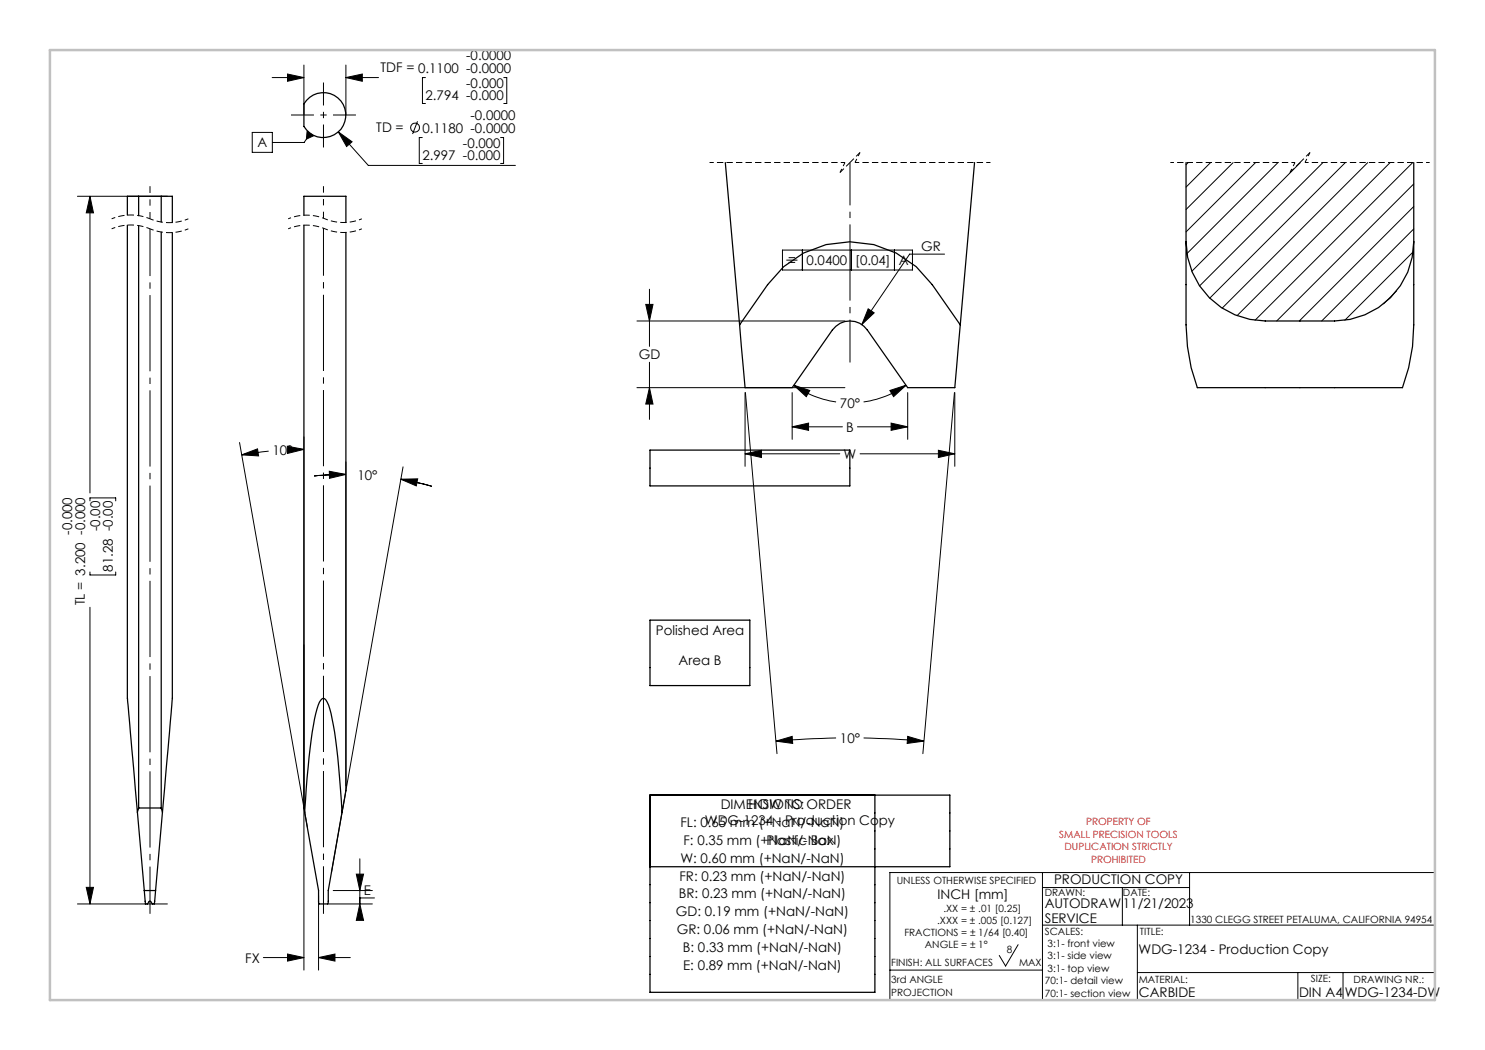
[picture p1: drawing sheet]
<svg xmlns="http://www.w3.org/2000/svg" width="297mm" height="210mm" viewBox="0 0 297 210" stroke-linecap="round" stroke-linejoin="round" font-family="sans-serif">
<g fill="none" stroke="#000" stroke-width=".25">
<path d="M27.7 39.3h-2.2v3.7M27.7 39.3v3.8M27.7 39.3h4.5M32.2 39.3h2.3v5.2M32.2 39.3v5.1M61.3 20.1a4.5 4.5 0 0 1 6.7-.1 4.5 4.5 0 0 1-.7 6.7 4.5 4.5 0 0 1-6.5-1.4v-4.5zM145.1 32.5l2.8 32.5M194.9 32.5l-2.8 32.5M237.2 32.5v15.9M282.8 32.5v15.9M25.5 45v94.7l2 22.7M27.7 45.1v116.5"/>
<path d="M32.2 46.4v115.2M34.5 46.5v93.3l-2 22.6M60.8 43.1v-3.8h8.4v5.2M60.8 45v116.6l.1 .8M69.2 46.5v111.6l-.8 4.3M237.2 48.4a15.9 15.9 0 0 0 15.8 15.8h13.9a15.9 15.9 0 0 0 15.9-15.8M237.2 48.4v16.6l.3 4.3 .7 4.2 1.3 4h41l1.2-4 .8-4.2 .3-4.3v-16.6M147.9 65l1.1 12.5h9.4l8.1-11.5a4.3 4.3 0 0 1 7 0l8 11.5h9.5l1.1-12.5M147.9 65l5.6-8.1a20.1 20.1 0 0 1 32.9 0l5.7 8.1M130 90h40v7.2h-40zM130 124h20v13.1h-20zM175 159v39.5h-45v-39.5h60v14.3h-60"/>
<path d="M27.5 162.4l1.4 15.7M27.7 161.6l-.2 .8M27.7 161.6h4.5M28.9 178.1l.1 2.2a.37 .37 0 0 0 .1 .4 .37 .37 0 0 0 .4 .1l.4-.6 .6 .6h.4l.2-2.7M28.9 178.1h2.2M32.2 161.6l.3 .8M32.5 162.4l-1.4 15.7M60.9 162.4l.2-2.4a108.3 108.3 0 0 1 2.3-18.2 2.93 2.93 0 0 1 1.3-2.1 1.79 1.79 0 0 1 1 1.3 66.4 66.4 0 0 1 2.2 14.5l.5 6.9M60.9 162.4l2.8 15.7 .1 2.7h1.7l.1-.2 .1-2.5 2.7-15.7"/>
</g>
<g fill="none" stroke="#000" stroke-width=".2">
<path d="M54.4 15.5h6.4M57.5 14.8l3.3 .7-3.3 .8zM60.8 13v9.9M69.2 15.5h6.5M69.2 13v10M69.2 15.5l3.3-.7v1.5zM85.1 15.5h-.6v5.2h.6M100.8 15.5h.6v5.2h-.6M15.5 39.3h18M18 39.3l.7 3.3h-1.4zM18 39.3v59.3M50.4 26.5h4.1v4h-4.1z"/>
<path d="M61.4 26.2l1.3 1-1.4 .6zM62.1 26.7l-1.3 1.8h-6.3M67.7 26.4l6 6.7h29.4M67.7 26.4l2.7 2-1.1 .9zM83.5 24.3l-1 2.5M84.5 27.5h-.6v5.2h.6M100.1 27.5h.6v5.2h-.6M237.6 32.5l-.4 .4M242.1 32.5l-4.9 4.9M246.6 32.5l-9.4 9.4M251.1 32.5l-13.9 13.9M255.6 32.5l-18.2 18.2"/>
<path d="M260.1 32.5l-21.7 21.7M264.6 32.5l-24.7 24.7M269.1 32.5l-27.2 27.1M273.5 32.5l-29.1 29.1M278 32.5l-30.6 30.6M282.5 32.5l-31.5 31.6M282.8 36.8l-27.5 27.4M129.9 57.8v11.5M156.5 50h26v4h-26zM157.3 52h2.2M157.7 51.5h1.3M157.7 52.5h1.3"/>
<path d="M160.5 50v4M170.3 50v4M178.9 50v4M188.9 50.8h-7l-9.5 14.1M279.3 58.2l-2.6 2.6M282.6 50.4l-13.6 13.7M282.8 41.3l-22.9 22.9M282.8 45.8l-18.5 18.4M127.4 77.5h41.6M127.4 64.2h41.6M129.2 60.9h1.4l-.7 3.3zM129.9 77.5l.7 3.3h-1.4z"/>
<path d="M129.9 72.5v11.4M149 78.5v14.8M149.1 78.5l6.3 72.2M158.4 78.5v9.4M158.7 77l3.3 1.1-.7 1.2zM158.7 77a19.4 19.4 0 0 0 8.5 3.4M173.6 61.8l1.2 .8-2.4 2.3zM178 78.1l3.2-1.1-2.5 2.3zM181.2 77a19.4 19.4 0 0 1-8.5 3.4M181.5 78.5v9.4M190.9 78.5l-6.3 72.2M191 78.5v14.8"/>
<path d="M47.9 88.5l13.6 77M48.3 91l3.2-1.2 .2 1.4zM53.7 90.2l-5.4 .8M57.5 89.2l3.3 .7-3.3 .8zM60.8 87.4v106.6M60.8 89.9h-1.6M65.9 94.3l3.3 .6-3.3 .8zM69.2 92.4v64.8M69.2 94.9l-6.4 .3M80.2 95.8h3.3l-.2 1.4zM80.2 95.8l6.2 1.5M80.6 93.4l-14.3 81.1"/>
<path d="M149 90.8l3.3-.7v1.4zM149 90.8h19M158.4 85.4h10.1M158.4 85.4l3.3-.8v1.5zM171.5 85.4h10M172 90.8h19M178.2 84.6l3.3 .8-3.3 .7zM187.7 90.1l3.3 .7-3.3 .7zM18 100.2v-.6h5.1v.6M18 114.4v.6h5.1v-.6M18 121.5v59.3M155.2 148.2l3.2-.9 .1 1.4z"/>
<path d="M167.2 147.6l-6 .2-6 .4M172.7 147.6l6.1 .2 6 .4M181.5 147.3l3.3 .9-3.4 .5zM17.3 177.5h1.4l-.7 3.3zM63.7 179.1v14.9M66.6 178.1h7.9M71.3 174.8h1.4l-.7 3.3zM72 179.6h2.9M72 171.8v9M178 174.5h109v25.5h-109zM208.5 177.5h29.4M208.5 174.5v25.5"/>
<path d="M224.5 177.5v7.5M237.9 174.5v10.5M15.5 180.8h18M52.7 191.5h8.1M57.5 190.8l3.3 .7-3.3 .7zM63.7 191.5l3.3-.7v1.4zM63.7 191.5h6.4M65.7 180.8h8.8M72 180.8l.7 3.3h-1.4zM178 194h30.5M203.6 188.9l-2.5 4.3-1.3-2.1M208.5 185h78.5"/>
<path d="M227.5 185v15M227.5 194.5h59.5M259.6 194.5v5.5M268.6 194.5v5.5"/>
<circle cx="83" cy="25.5" r=".89"/>
</g>
<path d="M65 45.8a9.6 9.6 0 0 0-7.4 0M65 43.8a9.6 9.6 0 0 0-7.4 0M72.4 45.8a9.6 9.6 0 0 1-7.4 0M72.4 43.8a9.6 9.6 0 0 1-7.4 0" fill="none" stroke="#000" stroke-width=".2" stroke-dasharray="1.3 .6" stroke-dashoffset=".7" stroke-linecap="butt"/>
<path d="M168 34.5l1-2M171 32.5l1-2M258 34.5l1-2M261 32.5l1-2M30 45.8a10 10 0 0 0-7.7 0M30 43.8a10 10 0 0 0-7.7 0M37.7 45.8a10 10 0 0 1-7.7 0M37.7 43.8a10 10 0 0 1-7.7 0" fill="none" stroke="#000" stroke-width=".2" stroke-dasharray="1.3 .6" stroke-dashoffset=".5" stroke-linecap="butt"/>
<path d="M169 32.5h-27.1M198.1 32.5h-27.1" fill="none" stroke="#000" stroke-width=".2" stroke-dasharray="1.3 .6" stroke-dashoffset=".4" stroke-linecap="butt"/>
<path d="M170 32.5l-2 2M172 30.5l-2 2M260 32.5l-2 2M262 30.5l-2 2" fill="none" stroke="#000" stroke-width=".2" stroke-dasharray="1.3 .6" stroke-dashoffset=".2" stroke-linecap="butt"/>
<path d="M259 32.5h-24.9M285.9 32.5h-24.9" fill="none" stroke="#000" stroke-width=".2" stroke-dasharray="1.3 .6" stroke-dashoffset=".6" stroke-linecap="butt"/>
<path d="M170 32.5v40" fill="none" stroke="#000" stroke-width=".2" stroke-dasharray="15.2 1.3 1.3 1.3" stroke-dashoffset="6.7" stroke-linecap="butt"/>
<path d="M64.7 45.6v137.2" fill="none" stroke="#000" stroke-width=".2" stroke-dasharray="15.2 1.3 1.3 1.3" stroke-dashoffset="5.7" stroke-linecap="butt"/>
<path d="M30 37.2v6.6M64.7 37.2v6.4" fill="none" stroke="#000" stroke-width=".2" stroke-dasharray="15.2 1.3 1.3 1.3" stroke-dashoffset="13.9" stroke-linecap="butt"/>
<path d="M30 45.8v137" fill="none" stroke="#000" stroke-width=".2" stroke-dasharray="15.2 1.3 1.3 1.3" stroke-dashoffset="5.8" stroke-linecap="butt"/>
<path d="M64.7 16.5v13M71.2 23h-13" fill="none" stroke="#000" stroke-width=".2" stroke-dasharray="15.2 1.3 1.3 1.3" stroke-dashoffset="10.6" stroke-linecap="butt"/>
<path d="M10 10h277v190h-277z" fill="none" stroke="#c0c0c0" stroke-width=".5"/>
<g fill="#000">
<path d="M61.4 26.2l1.3 1-1.4 .6z"/>
<path d="M69.2 15.5l3.3-.7v1.5zM57.5 14.8l3.3 .7-3.3 .8z"/>
<path d="M158.7 77l3.3 1.1-.7 1.2zM178 78.1l3.2-1.1-2.5 2.3z"/>
<path d="M187.7 90.1l3.3 .7-3.3 .7zM149 90.8l3.3-.7v1.4z"/>
<path d="M17.3 177.5h1.4l-.7 3.3zM18 39.3l.7 3.3h-1.4z"/>
<path d="M57.5 190.8l3.3 .7-3.3 .7zM63.7 191.5l3.3-.7v1.4z"/>
<path d="M72 180.8l.7 3.3h-1.4zM71.3 174.8h1.4l-.7 3.3zM57.5 89.2l3.3 .7-3.3 .8zM48.3 91l3.2-1.2 .2 1.4zM80.2 95.8h3.3l-.2 1.4zM65.9 94.3l3.3 .6-3.3 .8zM67.7 26.4l1.6 2.9 1.1-.9zM181.5 147.3l3.3 .9-3.4 .5zM155.2 148.2l3.2-.9 .1 1.4zM129.9 77.5l.7 3.3h-1.4zM129.2 60.9h1.4l-.7 3.3zM158.4 85.4l3.3-.8v1.5zM178.2 84.6l3.3 .8-3.3 .7zM173.6 61.8l-1.2 3.1 2.4-2.3z"/>
<path d="M170 210.1h6.3zM170 -.1h6.3z"/>
</g>
<g font-size="2.7">
<text x="93.2" y="11.9">-0.0000</text>
<text x="76.1" y="14.5">TDF = 0.1100 -0.0000</text>
<text x="93.2" y="17.5">-0.000</text>
<text x="85.1" y="20.1">2.794 -0.000</text>
<text x="94.1" y="23.9">-0.0000</text>
<text x="51.5" y="29.5">A</text>
<text x="75.3" y="26.5">TD =</text>
<text x="84.5" y="26.5">0.1180 -0.0000</text>
<text x="92.6" y="29.5">-0.000</text>
<text x="84.5" y="32.1">2.997 -0.000</text>
<text x="161.3" y="53">0.0400</text>
<text x="171.1" y="53">[0.04]</text>
<text x="179.7" y="53">A</text>
<text x="184.3" y="50.2">GR</text>
<text x="127.7" y="71.8">GD</text>
<text x="168" y="81.6">70°</text>
<text x="169.2" y="86.3">B</text>
<text x="54.5" y="91">10°</text>
<text x="168.7" y="91.8">W</text>
<text x="71.5" y="96">10°</text>
<text x="14.4" y="107" transform="rotate(-90 14.4 107)">-0.000</text>
<text x="20" y="106.2" transform="rotate(-90 20 106.2)">-0.00</text>
<text x="22.6" y="114.4" transform="rotate(-90 22.6 114.4)">81.28 -0.00</text>
<text x="17" y="121" transform="rotate(-90 17 121)">TL = 3.200 -0.000</text>
<text x="131.2" y="126.9">Polished Area</text>
<text x="135.7" y="132.9">Area B</text>
<text x="168" y="148.6">10°</text>
<text x="144.1" y="161.8">DIMENSIONS:</text>
<text x="149.7" y="161.8">HOW TO ORDER</text>
<text x="136.1" y="165.3">FL: 0.65 mm (+NaN/-NaN)</text>
<text x="141" y="165.1">WDG-1234 - Production Copy</text>
<text x="136.1" y="172.5">W: 0.60 mm (+NaN/-NaN)</text>
<text x="136.7" y="168.9">F: 0.35 mm (+NaN/-NaN)</text>
<text x="153.3" y="168.9">Plastic Box</text>
<text x="72.7" y="179">E</text>
<text x="135.8" y="179.7">BR: 0.23 mm (+NaN/-NaN)</text>
<text x="135.9" y="176.1">FR: 0.23 mm (+NaN/-NaN)</text>
<text x="187.5" y="179.9">INCH [mm]</text>
<text x="210.8" y="176.9">PRODUCTION COPY</text>
<text x="135.2" y="183.3">GD: 0.19 mm (+NaN/-NaN)</text>
<text x="208.9" y="181.6">AUTODRAW</text>
<text x="208.9" y="184.6">SERVICE</text>
<text x="224.6" y="181.6">11/21/2023</text>
<text x="135.4" y="186.9">GR: 0.06 mm (+NaN/-NaN)</text>
<text x="136.6" y="190.4">B: 0.33 mm (+NaN/-NaN)</text>
<text x="227.7" y="190.9">WDG-1234 - Production Copy</text>
<text x="49" y="192.5">FX</text>
<text x="136.6" y="194">E: 0.89 mm (+NaN/-NaN)</text>
<text x="227.8" y="199.4">CARBIDE</text>
<text x="259.8" y="199.4">DIN A4</text>
<text x="269" y="199.4">WDG-1234-DW</text>
</g>
<g font-size="2" fill="#f00">
<text x="211.8" y="167.5">SMALL PRECISION TOOLS</text>
<text x="217.3" y="165">PROPERTY OF</text>
<text x="212.9" y="170">DUPLICATION STRICTLY</text>
<text x="218.2" y="172.5">PROHIBITED</text>
</g>
<g font-size="2">
<text x="179.3" y="176.9">UNLESS OTHERWISE SPECIFIED</text>
<text x="208.9" y="179.2">DRAWN:</text>
<text x="224.6" y="179.2">DATE:</text>
<text x="187.4" y="184.8">.XXX = ± .005 [0.127]</text>
<text x="188.7" y="182.4">.XX = ± .01 [0.25]</text>
<text x="238.1" y="184.5">1330 CLEGG STREET PETALUMA, CALIFORNIA 94954</text>
<text x="180.9" y="187.3">FRACTIONS = ± 1/64 [0.40]</text>
<text x="185" y="189.6">ANGLE = ± 1°</text>
<text x="201.3" y="190.6">8</text>
<text x="209" y="187.1">SCALES:</text>
<text x="209.5" y="189.4">3:1- front view</text>
<text x="209.5" y="191.9">3:1- side view</text>
<text x="228" y="187.1">TITLE:</text>
<text x="178.2" y="196.7">3rd ANGLE</text>
<text x="178.2" y="193.2">FINISH: ALL SURFACES</text>
<text x="203.8" y="193.2">MAX</text>
<text x="209" y="196.9">70:1- detail view</text>
<text x="209.5" y="194.4">3:1- top view</text>
<text x="227.7" y="196.5">MATERIAL:</text>
<text x="262.2" y="196.4">SIZE:</text>
<text x="270.7" y="196.5">DRAWING NR.:</text>
<text x="178.2" y="199.2">PROJECTION</text>
<text x="209" y="199.4">70:1- section view</text>
</g>
</svg>
